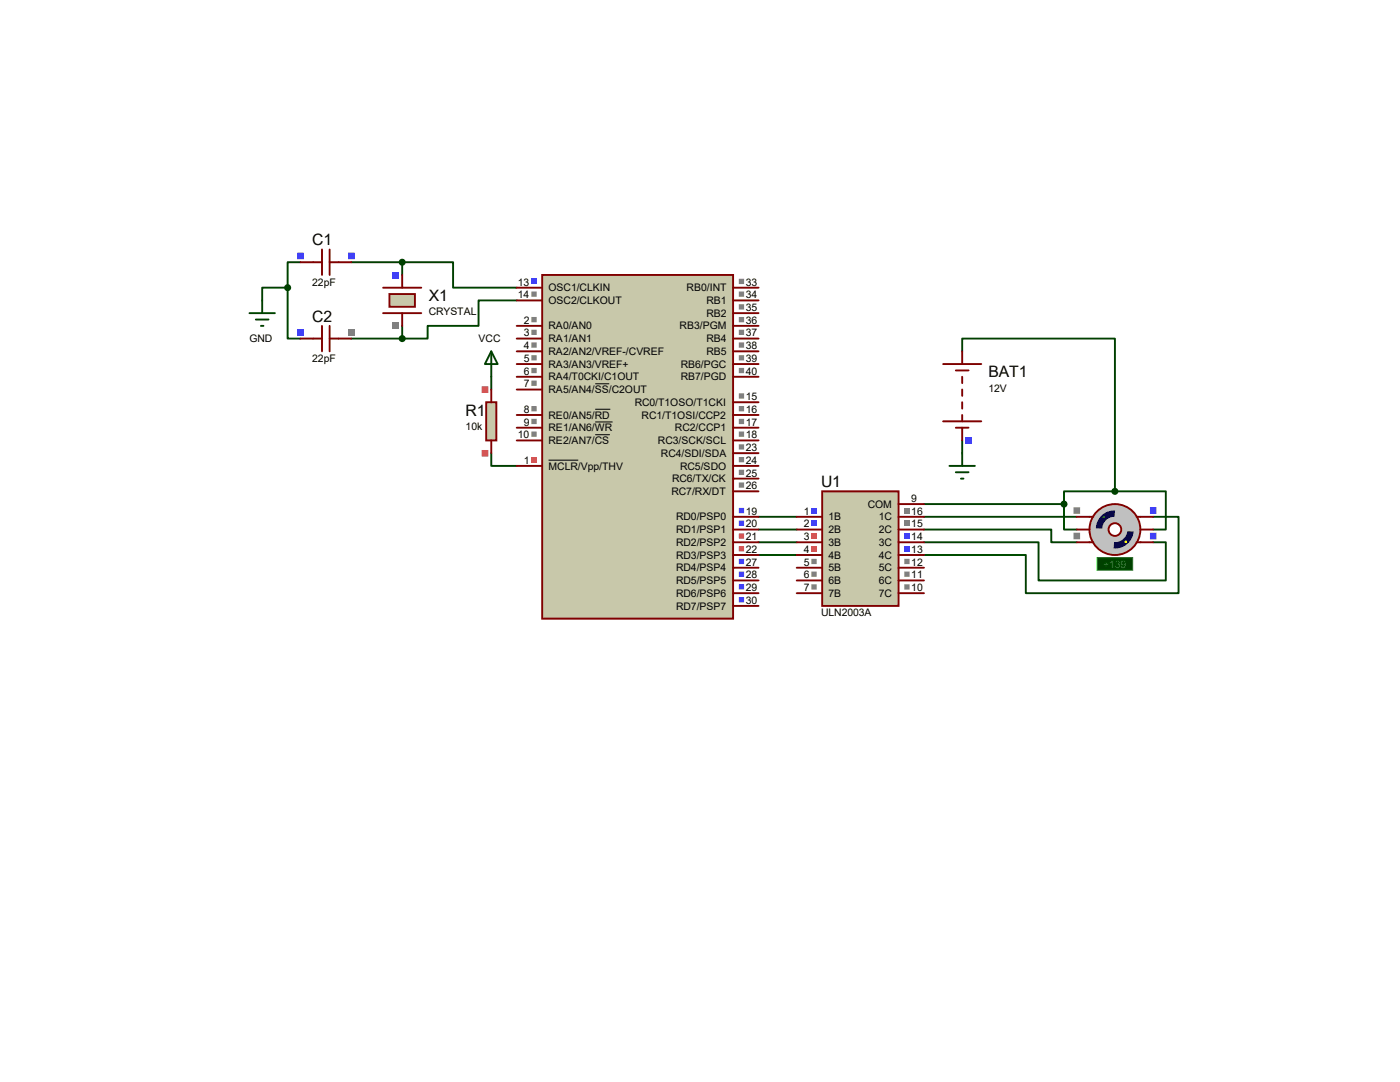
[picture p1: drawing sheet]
<svg xmlns="http://www.w3.org/2000/svg" width="279mm" height="216mm" viewBox="0 0 279 216" stroke-linecap="round" stroke-linejoin="round" font-family="sans-serif">
<g fill="none" stroke="#004000" stroke-width=".38">
<path d="M57.4 57.4v10.2h2.5M57.4 57.4h-5.1v2.5M59.9 52.3h-2.5v5.1M70.1 52.3h10.2M80.3 52.3h10.1v5.1h12.7M80.3 52.3v2.6M103.1 59.9h-7.6v5.1h-10.2v2.6h-5M70.1 67.6h10.2M80.3 65v2.6M98 75.2v2.5M192 70.1v-2.5h30.5v30.4M98 90.4v2.6h5.1"/>
<path d="M192 87.9v2.5M222.5 98h-10.2v2.6M222.5 98h10.2v7.7h-2.6M151.4 103.1h7.6M151.4 105.7h7.6M151.4 108.2h7.6M151.4 110.7h7.6M184.4 105.7h25.4v2.5h5.1M184.4 108.2h22.9v7.6h25.4v-7.6h-2.6M184.4 103.1h30.5M184.4 100.6h27.9M212.3 100.6v5.1h2.6"/>
<path d="M230.1 103.1h5.1v15.3h-30.5v-7.7h-20.3"/>
</g>
<path d="M108.2 54.9h38.1v68.5h-38.1z" fill="#c8c8aa" stroke="#800000" stroke-width=".38"/>
<g fill="none" stroke="#800000" stroke-width=".38">
<path d="M103.1 57.4h5.1M103.1 59.9h5.1M146.3 57.4h5.1M146.3 59.9h5.1M103.1 65h5.1M103.1 67.6h5.1M103.1 70.1h5.1M103.1 75.2h5.1M103.1 77.7h5.1M103.1 72.6h5.1M146.3 65h5.1M146.3 67.6h5.1"/>
<path d="M146.3 70.1h5.1M146.3 75.2h5.1M146.3 72.6h5.1M146.3 62.5h5.1M103.1 82.8h5.1M103.1 85.3h5.1M103.1 87.9h5.1M103.1 93h5.1M146.3 82.8h5.1M146.3 85.3h5.1M146.3 87.9h5.1M146.3 98h5.1"/>
<path d="M146.3 95.5h5.1M146.3 93h5.1M146.3 90.4h5.1M146.3 80.3h5.1M146.3 103.1h5.1M146.3 105.7h5.1M146.3 118.4h5.1M146.3 115.8h5.1M146.3 113.3h5.1M146.3 110.7h5.1M146.3 108.2h5.1M146.3 120.9h5.1"/>
</g>
<path d="M118.8 76.6h2.8M109.5 91.8h5.9M118.8 81.7h3M118.8 84.2h3.5M118.8 86.7h2.9" fill="none" stroke="#000" stroke-width=".2"/>
<path d="M106 63.2h1.1v1.1h-1.1zM106 65.8h1.1v1h-1.1zM106 68.3h1.1v1.1h-1.1zM106 73.4h1.1v1.1h-1.1zM106 75.9h1.1v1.1h-1.1zM106 81h1.1v1.1h-1.1zM106 83.6h1.1v1h-1.1zM106 86.1h1.1v1.1h-1.1z" fill-rule="evenodd" fill="#808080"/>
<path d="M106 55.6h1.1v1.1h-1.1z" fill="#4040ff"/>
<path d="M106 58.2h1.1v1h-1.1zM147.4 81h1.1v1.1h-1.1zM147.4 83.6h1.1v1h-1.1zM147.4 86.1h1.1v1.1h-1.1z" fill-rule="evenodd" fill="#808080"/>
<path d="M147.4 101.3h1.1v1.1h-1.1zM147.4 103.9h1.1v1h-1.1z" fill-rule="evenodd" fill="#4040ff"/>
<path d="M147.4 73.4h1.1v1.1h-1.1zM147.4 70.9h1.1v1h-1.1zM147.4 68.3h1.1v1.1h-1.1zM147.4 65.8h1.1v1h-1.1zM147.4 63.2h1.1v1.1h-1.1zM147.4 60.7h1.1v1.1h-1.1zM147.4 58.2h1.1v1h-1.1zM147.4 55.6h1.1v1.1h-1.1z" fill-rule="evenodd" fill="#808080"/>
<path d="M147.4 119.1h1.1v1.1h-1.1zM147.4 116.6h1.1v1h-1.1zM147.4 114h1.1v1.1h-1.1zM147.4 111.5h1.1v1.1h-1.1z" fill-rule="evenodd" fill="#4040ff"/>
<path d="M147.4 109h1.1v1h-1.1zM147.4 106.4h1.1v1.1h-1.1z" fill-rule="evenodd" fill="#ff4040"/>
<path d="M147.4 96.3h1.1v1h-1.1zM147.4 93.7h1.1v1.1h-1.1zM147.4 91.2h1.1v1h-1.1zM147.4 88.6h1.1v1.1h-1.1zM106 70.9h1.1v1h-1.1zM147.4 78.5h1.1v1h-1.1z" fill-rule="evenodd" fill="#808080"/>
<path d="M106 91.2h1.1v1h-1.1z" fill="#ff4040"/>
<path d="M76.5 57.4h7.6M76.5 62.5h7.6" fill="none" stroke="#800000" stroke-width=".38"/>
<path d="M77.7 58.7h5.1v2.5h-5.1z" fill="#c8c8aa" stroke="#800000" stroke-width=".38"/>
<path d="M80.3 54.9v2.5M80.3 62.5v2.5" fill="none" stroke="#800000" stroke-width=".38"/>
<path d="M78.4 54.2h1.3v1.3h-1.3z" fill="#4040ff"/>
<path d="M78.4 64.4h1.3v1.3h-1.3z" fill="#808080"/>
<path d="M59.9 52.3h4.4M64.3 49.8v5.1M65.8 49.8v5.1M65.8 52.3h4.3" fill="none" stroke="#800000" stroke-width=".38"/>
<path d="M69.5 50.4h1.3v1.3h-1.3zM59.3 50.4h1.3v1.3h-1.3z" fill-rule="evenodd" fill="#4040ff"/>
<path d="M59.9 67.6h4.4M64.3 65v5.1M65.8 65v5.1M65.8 67.6h4.3" fill="none" stroke="#800000" stroke-width=".38"/>
<path d="M69.5 65.7h1.3v1.3h-1.3z" fill="#808080"/>
<path d="M59.3 65.7h1.3v1.3h-1.3z" fill="#4040ff"/>
<g fill="#004000" stroke="#004000" stroke-width=".38">
<circle cx="80.3" cy="52.3" r=".51"/>
<circle cx="57.4" cy="57.4" r=".51"/>
<circle cx="80.3" cy="67.6" r=".51"/>
</g>
<path d="M52.3 59.9v2.6M49.8 62.5h5.1M51.1 63.8h2.5M52.1 65h.5M98 70.1l1.3 2.5h-2.5zM98 70.1v5.1" fill="none" stroke="#004000" stroke-width=".38"/>
<path d="M97 80.3h2.1v7.6h-2.1z" fill="#c8c8aa" stroke="#800000" stroke-width=".38"/>
<path d="M98 77.7v2.6M98 87.9v2.5" fill="none" stroke="#800000" stroke-width=".38"/>
<path d="M96.1 77.1h1.4v1.3h-1.4zM96.1 89.8h1.4v1.3h-1.4z" fill-rule="evenodd" fill="#ff4040"/>
<circle cx="222.5" cy="105.7" r="5.1" fill="#c0c0c0" stroke="#800000" stroke-width=".38"/>
<circle cx="222.5" cy="105.7" r="1.27" fill="#fff" stroke="#800000" stroke-width=".38"/>
<path d="M217.4 103.1h.8M217.4 108.2h.8M226.8 103.1h.8M226.8 108.2h.8" fill="none" stroke="#800000" stroke-width=".38"/>
<path d="M218.7 105.4l1.3 .1a2.46 2.46 0 0 0 2.3 2.7l-.1 1.2a3.7 3.7 0 0 1-3.5-4z" fill="#c0c0c0" stroke="#c0c0c0" stroke-width=".38"/>
<g fill="#000080">
<path d="M220 102.8a3.7 3.7 0 0 1 2.7-.9l-.1 1.2a2.46 2.46 0 0 0-2.6 2.4l-1.3-.1a3.8 3.8 0 0 1 1.3-2.6z"/>
<path d="M222.3 108.2a2.46 2.46 0 0 0 2.7-2.4l1.3 .1a3.7 3.7 0 0 1-4.1 3.5z"/>
</g>
<path d="M222.7 101.9a3.7 3.7 0 0 1 3.6 4l-1.3-.1a2.46 2.46 0 0 0-2.4-2.7z" fill="#c0c0c0" stroke="#c0c0c0" stroke-width=".38"/>
<circle cx="224.7" cy="108.1" r=".26" fill="#ff0"/>
<circle cx="220.3" cy="103.2" r=".26" fill="#0f0"/>
<path d="M218.9 111.3h7.2v2.5h-7.2z" fill="#004000" stroke="#0f0" stroke-width=".2"/>
<path d="M214.9 105.7h2.5M214.9 103.1h2.5M214.9 108.2h2.5M227.6 105.7h2.5M227.6 103.1h2.5M227.6 108.2h2.5" fill="none" stroke="#800000" stroke-width=".38"/>
<path d="M214.2 101.2h1.4v1.3h-1.4zM214.2 106.3h1.4v1.3h-1.4z" fill-rule="evenodd" fill="#808080"/>
<path d="M229.5 101.2h1.3v1.3h-1.3zM229.5 106.3h1.3v1.3h-1.3z" fill-rule="evenodd" fill="#4040ff"/>
<path d="M164.1 98h15.2v22.9h-15.2z" fill="#c8c8aa" stroke="#800000" stroke-width=".38"/>
<g fill="none" stroke="#800000" stroke-width=".38">
<path d="M159 103.1h5.1M159 105.7h5.1M159 108.2h5.1M159 110.7h5.1M159 113.3h5.1M159 115.8h5.1M159 118.4h5.1M179.3 103.1h5.1M179.3 105.7h5.1M179.3 108.2h5.1M179.3 110.7h5.1M179.3 113.3h5.1"/>
<path d="M179.3 115.8h5.1M179.3 118.4h5.1M179.3 100.6h5.1"/>
</g>
<path d="M161.9 101.3h1.1v1.1h-1.1z" fill="#4040ff"/>
<path d="M180.5 101.3h1v1.1h-1z" fill="#808080"/>
<path d="M161.9 103.9h1.1v1h-1.1z" fill="#4040ff"/>
<path d="M180.5 103.9h1v1h-1z" fill="#808080"/>
<path d="M161.9 106.4h1.1v1.1h-1.1z" fill="#ff4040"/>
<path d="M180.5 106.4h1v1.1h-1z" fill="#4040ff"/>
<path d="M161.9 109h1.1v1h-1.1z" fill="#ff4040"/>
<path d="M180.5 109h1v1h-1z" fill="#4040ff"/>
<path d="M161.9 111.5h1.1v1.1h-1.1zM180.5 111.5h1v1.1h-1zM161.9 114h1.1v1.1h-1.1zM180.5 114h1v1.1h-1zM161.9 116.6h1.1v1h-1.1zM180.5 116.6h1v1h-1z" fill-rule="evenodd" fill="#808080"/>
<path d="M188.2 72.6h7.6M190.8 73.9h2.5M192 70.1v2.5M192 75.2v1.3M192 77.7v1.3M188.2 84.1h7.6M190.8 85.3h2.5M192 80.3v1.2M192 82.8v1.3M192 85.3v2.6" fill="none" stroke="#800000" stroke-width=".38"/>
<path d="M192.7 87.2h1.3v1.4h-1.3z" fill="#4040ff"/>
<g fill="#004000" stroke="#004000" stroke-width=".38">
<circle cx="212.3" cy="100.6" r=".51"/>
<circle cx="222.5" cy="98" r=".51"/>
</g>
<path d="M189.5 93h5.1M190.8 94.2h2.5M191.8 95.5h.5M192 90.4v2.6" fill="none" stroke="#004000" stroke-width=".38"/>
<g font-size="3.1">
<text x="62.3" y="48.9">C1</text>
<text x="62.3" y="64.2">C2</text>
<text x="85.6" y="60.1">X1</text>
<text x="197.3" y="75.3">BAT1</text>
<text x="92.9" y="82.9">R1</text>
<text x="163.9" y="97.2">U1</text>
</g>
<g font-size="2.1">
<text x="62.3" y="57">22pF</text>
<text x="103.3" y="57">13</text>
<text x="103.3" y="59.5">14</text>
<text x="109.5" y="58.1">OSC1/CLKIN</text>
<text x="137" y="58.1">RB0/INT</text>
<text x="148.8" y="59.5">34</text>
<text x="148.8" y="57">33</text>
<text x="85.6" y="62.9">CRYSTAL</text>
<text x="104.5" y="64.6">2</text>
<text x="109.5" y="65.7">RA0/AN0</text>
<text x="109.5" y="60.7">OSC2/CLKOUT</text>
<text x="135.6" y="65.7">RB3/PGM</text>
<text x="141" y="63.2">RB2</text>
<text x="141" y="60.7">RB1</text>
<text x="148.8" y="64.6">36</text>
<text x="148.8" y="62.1">35</text>
<text x="49.8" y="68.3">GND</text>
<text x="95.5" y="68.3">VCC</text>
<text x="104.5" y="67.1">3</text>
<text x="104.5" y="69.7">4</text>
<text x="109.5" y="68.3">RA1/AN1</text>
<text x="109.5" y="70.8">RA2/AN2/VREF-/CVREF</text>
<text x="141" y="70.8">RB5</text>
<text x="141" y="68.3">RB4</text>
<text x="148.8" y="69.7">38</text>
<text x="148.8" y="67.1">37</text>
<text x="62.3" y="72.2">22pF</text>
<text x="104.5" y="74.8">6</text>
<text x="104.5" y="77.3">7</text>
<text x="104.5" y="72.2">5</text>
<text x="109.5" y="75.9">RA4/T0CKI/C1OUT</text>
<text x="109.5" y="73.4">RA3/AN3/VREF+</text>
<text x="135.8" y="75.9">RB7/PGD</text>
<text x="135.8" y="73.4">RB6/PGC</text>
<text x="148.8" y="74.8">40</text>
<text x="148.8" y="72.2">39</text>
<text x="104.5" y="82.4">8</text>
<text x="109.5" y="78.4">RA5/AN4/SS/C2OUT</text>
<text x="109.5" y="83.5">RE0/AN5/RD</text>
<text x="126.7" y="81">RC0/T1OSO/T1CKI</text>
<text x="128.1" y="83.5">RC1/T1OSI/CCP2</text>
<text x="148.8" y="82.4">16</text>
<text x="148.8" y="79.8">15</text>
<text x="197.3" y="78.2">12V</text>
<text x="92.9" y="85.8">10k</text>
<text x="103.3" y="87.5">10</text>
<text x="104.5" y="84.9">9</text>
<text x="109.5" y="86.1">RE1/AN6/WR</text>
<text x="109.5" y="88.6">RE2/AN7/CS</text>
<text x="131.3" y="88.6">RC3/SCK/SCL</text>
<text x="134.7" y="86.1">RC2/CCP1</text>
<text x="148.8" y="84.9">17</text>
<text x="148.8" y="87.5">18</text>
<text x="104.5" y="92.5">1</text>
<text x="109.5" y="93.7">MCLR/Vpp/THV</text>
<text x="131.9" y="91.1">RC4/SDI/SDA</text>
<text x="135.7" y="93.7">RC5/SDO</text>
<text x="148.8" y="95.1">25</text>
<text x="148.8" y="92.5">24</text>
<text x="148.8" y="90">23</text>
<text x="134" y="98.8">RC7/RX/DT</text>
<text x="134.1" y="96.2">RC6/TX/CK</text>
<text x="148.8" y="97.6">26</text>
<text x="173.2" y="101.3">COM</text>
<text x="181.9" y="100.2">9</text>
<text x="134.9" y="103.8">RD0/PSP0</text>
<text x="134.9" y="106.4">RD1/PSP1</text>
<text x="148.8" y="102.7">19</text>
<text x="148.8" y="105.2">20</text>
<text x="148.8" y="107.8">21</text>
<text x="160.4" y="102.7">1</text>
<text x="160.4" y="105.2">2</text>
<text x="160.4" y="107.8">3</text>
<text x="165.4" y="103.8">1B</text>
<text x="165.4" y="106.4">2B</text>
<text x="175.4" y="103.8">1C</text>
<text x="175.4" y="106.4">2C</text>
<text x="181.9" y="102.7">16</text>
<text x="181.9" y="105.2">15</text>
<text x="181.9" y="107.8">14</text>
<text x="134.9" y="111.5">RD3/PSP3</text>
<text x="134.9" y="108.9">RD2/PSP2</text>
<text x="148.8" y="112.9">27</text>
<text x="148.8" y="110.3">22</text>
<text x="160.4" y="110.3">4</text>
<text x="160.4" y="112.9">5</text>
<text x="165.4" y="108.9">3B</text>
<text x="165.4" y="111.5">4B</text>
<text x="175.4" y="108.9">3C</text>
<text x="175.4" y="111.5">4C</text>
<text x="181.9" y="110.3">13</text>
<text x="181.9" y="112.9">12</text>
<text x="134.9" y="119.1">RD6/PSP6</text>
<text x="134.9" y="116.5">RD5/PSP5</text>
<text x="134.9" y="114">RD4/PSP4</text>
<text x="148.8" y="117.9">29</text>
<text x="148.8" y="115.4">28</text>
<text x="160.4" y="115.4">6</text>
<text x="160.4" y="117.9">7</text>
<text x="165.4" y="114">5B</text>
<text x="165.4" y="116.5">6B</text>
<text x="165.4" y="119.1">7B</text>
<text x="175.4" y="114">5C</text>
<text x="175.4" y="116.5">6C</text>
<text x="175.4" y="119.1">7C</text>
<text x="181.9" y="115.4">11</text>
<text x="181.9" y="117.9">10</text>
<text x="134.9" y="121.6">RD7/PSP7</text>
<text x="148.8" y="120.5">30</text>
<text x="163.9" y="123">ULN2003A</text>
</g>
<text font-size="2.1" fill="#0f0" x="220.1" y="113.2">+139</text>
</svg>
